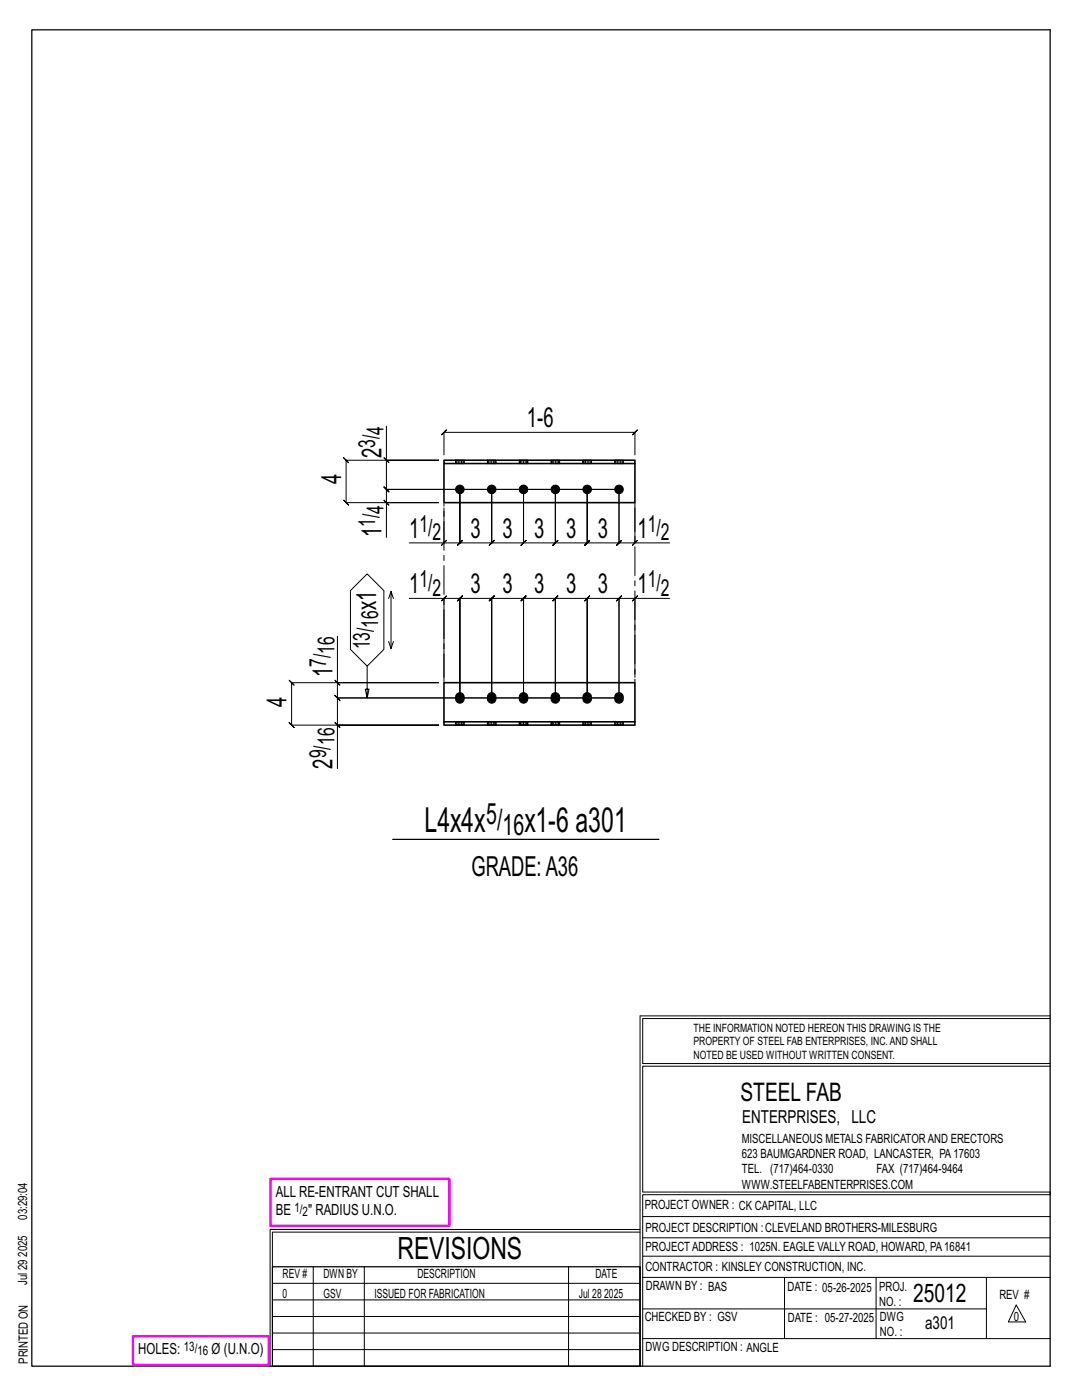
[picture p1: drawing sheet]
<svg xmlns="http://www.w3.org/2000/svg" width="216mm" height="279mm" viewBox="0 0 216 279" stroke-linecap="round" stroke-linejoin="round" font-family="sans-serif">
<g fill="none" stroke="#000" stroke-width=".2">
<path d="M76.6 99.8l1 1zM76.6 91.3l1 1zM77.1 85.1v6.7h10.4h-18.4l-.5-.5 1 1-.5-.5v8.5l-.5-.5 1 1-.5-.5h18.4h-10.4v7M77.1 91.8v5.9l-.5-.5 1 1-.5-.5h46.4M88.6 90.8v-4.5l-.5 .5 1-1-.5 .5h38.1l-.5 .5 1-1-.5 .5v4.5M123.5 97.7v10.6l.5-.5-1 1 .5-.5h-6.3l.5-.5-1 1 .5-.5v-10.6v10.6l.5-.5-1 1 .5-.5h-6.4l.5-.5-1 1 .5-.5v-10.6v10.6l.5-.5-1 1 .5-.5h-6.3l.5-.5-1 1 .5-.5v-10.6v10.6l.5-.5-1 1 .5-.5h-6.4l.5-.5-1 1 .5-.5v-10.6v10.6l.5-.5-1 1 .5-.5h-6.3l.5-.5-1 1 .5-.5v-10.6v10.6l.5-.5-1 1 .5-.5h-3.2M123.5 97.7v10.6l-.5 .5 1-1-.5 .5h3.2M123.5 97.7h-46.4l-.5-.5 1 1-.5-.5v2.6M69.9 117.9l3.4-3.4 3.3 3.4v11.7l-3.3 3.3-3.4-3.3zM78 118l-.5 1.5M78.5 119.5l-.5-1.5v11.5M81.7 119.4h6.9v15.8"/>
<path d="M88.6 119.4h3.2l-.5 .5 1-1-.5 .5v19.9v-19.9l-.5 .5 1-1-.5 .5h6.3l-.5 .5 1-1-.5 .5v19.9v-19.9l-.5 .5 1-1-.5 .5h6.4l-.5 .5 1-1-.5 .5v19.9v-19.9l-.5 .5 1-1-.5 .5h6.3l-.5 .5 1-1-.5 .5v19.9v-19.9l-.5 .5 1-1-.5 .5h6.4l-.5 .5 1-1-.5 .5v19.9v-19.9l-.5 .5 1-1-.5 .5h6.3l-.5 .5 1-1-.5 .5v19.9M88.6 101.4v6.9h-6.9M89.1 118.9l-1 1zM89.1 107.8l-1 1zM126.2 108.8l1-1zM126.7 119.4l.5-.5-1 1zM126.7 119.4h-3.2l.5-.5-1 1 .5-.5v19.9M126.7 101.4v6.9h6.9M133.6 119.4h-6.9v15.8M66.8 135.7l1 1zM67.3 127v9.2h20.2h-29.3l-.5-.5 1 1-.5-.5v8.5l-.5-.5 1 1-.5-.5h29.3h-20.2v8.7M67.3 136.2v3.1l-.5-.5 1 1-.5-.5h56.2"/>
<path d="M73.3 132.9v6.4l-.4-1.8h.7l-.3 1.8M77.5 128l.5 1.5 .5-1.5M123.5 139.3h-56.2l-.5-.5 1 1-.5-.5v5.4M66.8 144.2l1 1zM127.7 202.7v70M127.7 202.7h81.8M209.5 203.3h-81.3v9h81.3M209.5 212.8h-81.3v25.1h81.3v.5h-81.3v34.3M54.4 259.4h73.3M54.4 256.1h73.3M62.5 252.8v19.9M72.7 252.8v19.9"/>
<path d="M113.4 252.8v19.9M127.7 245.4h-73.8v27.3M127.7 245.9h-73.3v6.9M128.2 242.8h81.3M128.2 254.9h81.3M128.2 250.7h81.3M128.2 247h81.3M156.5 254.9v12.2M174.8 254.9v12.2M196.8 254.9v12.2M54.4 269.3h73.3M54.4 266h73.3"/>
<path d="M54.4 262.7h73.3M128.2 261.2h68.6M128.2 267.1h81.3M202.8 260.4l1.9 3.4h-3.5z"/>
</g>
<path d="M6.3 6h203.2v266.7h-203.2zM78.4 167.5h53.1M54.4 252.8h73.3v19.9h-73.3z" fill="none" stroke="#000" stroke-width=".25"/>
<path d="M54 235.3h35.6v9.3h-35.6zM26.5 266.7h27.1v5.7h-27.1z" fill="none" stroke="#f0f" stroke-width=".5"/>
<g fill="#000" stroke="#000" stroke-width=".2">
<path d="M91.2 138.5a.91 .91 0 0 1 1.1-.1 .91 .91 0 0 1 .3 1.1 .9 .9 0 0 1-1.1 .8 .9 .9 0 0 1-.6-1.2zM97.5 138.5a.91 .91 0 0 1 1.1-.1 .91 .91 0 0 1 .4 1.1 .9 .9 0 0 1-1.1 .8 .9 .9 0 0 1-.6-1.2zM103.9 138.5a.91 .91 0 0 1 1.1-.1 .91 .91 0 0 1 .3 1.1 .9 .9 0 0 1-1.1 .8 .9 .9 0 0 1-.6-1.2zM110.2 138.5a.91 .91 0 0 1 1.1-.1 .91 .91 0 0 1 .4 1.1 .9 .9 0 0 1-1.1 .8 .9 .9 0 0 1-.6-1.2zM116.6 138.5a.91 .91 0 0 1 1.1-.1 .91 .91 0 0 1 .3 1.1 .9 .9 0 0 1-1.1 .8 .9 .9 0 0 1-.6-1.2zM122.9 138.5a.91 .91 0 0 1 1.1-.1 .91 .91 0 0 1 .4 1.1 .9 .9 0 0 1-1.1 .8 .9 .9 0 0 1-.6-1.2z"/>
<circle cx="91.8" cy="97.7" r=".86"/>
<circle cx="98.1" cy="97.7" r=".86"/>
<circle cx="104.5" cy="97.7" r=".86"/>
<circle cx="110.8" cy="97.7" r=".86"/>
<circle cx="117.2" cy="97.7" r=".86"/>
<circle cx="123.5" cy="97.7" r=".86"/>
</g>
<g fill="none" stroke="#000" stroke-width=".32">
<path d="M88.6 91.8h38.1v.7h-38.1zM88.6 92.5v7.8h38.1v-7.8M88.6 144.1h38.1v.6h-38.1zM88.6 144.1v-7.9h38.1v7.9M90.9 144v.1M90.9 144.7h.1M92.6 144v.1M92.6 144.7h.1M97.3 144v.1M97.3 144.7h.1M99 144v.1M99 144.7h.1"/>
<path d="M103.6 144v.1M103.6 144.7h.1M105.3 144v.1M105.3 144.7h.1M110 144v.1M110 144.7h.1M111.7 144v.1M111.7 144.7h.1M116.3 144v.1M116.3 144.7h.1M118 144v.1M118 144.7h.1"/>
<path d="M122.7 144v.1M122.7 144.7h.1M124.4 144v.1M124.4 144.7h.1"/>
</g>
<g fill="none" stroke="#000" stroke-width=".2" stroke-dasharray="2 1.4">
<path d="M90.9 91.8l.1 .7zM91 91.8h.2M91.4 91.8h-.2v.7h-.2M91.4 92.5h.4v-.7h-.4v.7h-.2M91.8 91.8h.3v.7h-.3M92.1 91.8h.3v.7h-.3M92.4 91.8h.2v.7h-.2M92.6 91.8v.7M97.3 91.8v.7zM97.3 91.8h.2M97.8 91.8h-.3v.7h-.2M97.8 92.5h.3v-.7h-.3v.7h-.3"/>
<path d="M98.1 91.8h.3v.7h-.3M98.4 91.8h.3v.7h-.3M98.7 91.8h.2v.7h-.2M98.9 91.8v.7M103.6 91.8l.1 .7zM103.7 91.8h.2M104.1 91.8h-.2v.7h-.2M104.1 92.5h.4v-.7h-.4v.7h-.2M104.5 91.8h.3v.7h-.3M104.8 91.8h.3v.7h-.3M105.1 91.8h.2v.7h-.2M105.3 91.8v.7"/>
<path d="M110 91.8v.7zM110 91.8h.2M110.5 91.8h-.3v.7h-.2M110.5 92.5h.3v-.7h-.3v.7h-.3M110.8 91.8h.3v.7h-.3M111.1 91.8h.3v.7h-.3M111.4 91.8h.2v.7h-.2M111.6 91.8v.7M116.3 91.8l.1 .7zM116.4 91.8h.2M116.8 91.8h-.2v.7h-.2M116.8 92.5h.4v-.7h-.4v.7h-.2"/>
<path d="M117.2 91.8h.3v.7h-.3M117.5 91.8h.3v.7h-.3M117.8 91.8h.2v.7h-.2M118 91.8v.7M122.7 91.8v.7zM122.7 91.8h.2M123.2 91.8h-.3v.7h-.2M123.2 92.5h.3v-.7h-.3v.7h-.3M123.5 91.8h.3v.7h-.3M123.8 91.8h.3v.7h-.3M124.1 91.8h.2v.7h-.2M124.3 91.8v.7"/>
<path d="M90.9 144h.1M90.9 144.1v.6M91 144.7h-.1M91.2 144.7h-.2v-.7h.2M91.4 144h.4v.7h-.4zM91.4 144.7h-.2v-.7h.2M91.8 144.7h.3v-.7h.3M91.8 144h.3M92.1 144.7h.3v-.7h.2M92.4 144.7h.2v-.7M92.6 144.7v-.6M92.6 144.7h.1"/>
<path d="M97.3 144h.1M97.3 144.1v.6M97.3 144.7h.1M97.5 144.7h-.2v-.7h.2M97.8 144h.3v.7h-.3zM97.8 144.7h-.3v-.7h.3M98.1 144.7h.3v-.7h.3M98.1 144h.3M98.4 144.7h.3v-.7h.2M98.7 144.7h.2l.1-.7M99 144.7v-.6M99 144.7h-.1"/>
<path d="M103.6 144h.1M103.6 144.1v.6M103.7 144.7h-.1M103.9 144.7h-.2v-.7h.2M104.1 144h.4v.7h-.4zM104.1 144.7h-.2v-.7h.2M104.5 144.7h.3v-.7h.3M104.5 144h.3M104.8 144.7h.3v-.7h.2M105.1 144.7h.2v-.7M105.3 144.7v-.6M105.3 144.7h.1"/>
<path d="M110 144h.1M110 144.1v.6M110 144.7h.1M110.2 144.7h-.2v-.7h.2M110.5 144h.3v.7h-.3zM110.5 144.7h-.3v-.7h.3M110.8 144.7h.3v-.7h.3M110.8 144h.3M111.1 144.7h.3v-.7h.2M111.4 144.7h.2l.1-.7M111.7 144.7v-.6M111.7 144.7h-.1"/>
<path d="M116.3 144h.1M116.3 144.1v.6M116.4 144.7h-.1M116.6 144.7h-.2v-.7h.2M116.8 144h.4v.7h-.4zM116.8 144.7h-.2v-.7h.2M117.2 144.7h.3v-.7h.3M117.2 144h.3M117.5 144.7h.3v-.7h.2M117.8 144.7h.2v-.7M118 144.7v-.6M118 144.7h.1"/>
<path d="M122.7 144h.1M122.7 144.1v.6M122.7 144.7h.1M122.9 144.7h-.2v-.7h.2M123.2 144h.3v.7h-.3zM123.2 144.7h-.3v-.7h.3M123.5 144.7h.3v-.7h.3M123.5 144h.3M123.8 144.7h.3v-.7h.2M124.1 144.7h.2l.1-.7M124.4 144.7v-.6M124.4 144.7h-.1"/>
</g>
<path d="M126.7 100.3v35.9M88.6 136.2v-35.9" fill="none" stroke="#000" stroke-width=".2" stroke-dasharray="5.8 1 1 1"/>
<g font-size="6.9">
<text x="84.7" y="166.1">L4x4x</text>
<text x="104.6" y="166.1">x1-6 a301</text>
</g>
<text font-size="6.1" x="79.3" y="251.3">REVISIONS</text>
<g font-size="5.9">
<text x="97" y="164.5">5/</text>
<text x="100.3" y="166.6">16</text>
</g>
<g font-size="5.5">
<text x="105.1" y="85.3">1-6</text>
<text x="76.1" y="91.5" transform="rotate(-90 76.1 91.5)">2</text>
<text x="68.1" y="96.7" transform="rotate(-90 68.1 96.7)">4</text>
<text x="76.1" y="107.3" transform="rotate(-90 76.1 107.3)">1</text>
<text x="81.7" y="107.4">1</text>
<text x="93.9" y="107.4">3</text>
<text x="100.3" y="107.4">3</text>
<text x="106.6" y="107.4">3</text>
<text x="113" y="107.4">3</text>
<text x="119.3" y="107.4">3</text>
<text x="127.2" y="107.4">1</text>
<text x="81.7" y="118.4">1</text>
<text x="93.9" y="118.4">3</text>
<text x="100.3" y="118.4">3</text>
<text x="106.6" y="118.4">3</text>
<text x="113" y="118.4">3</text>
<text x="119.3" y="118.4">3</text>
<text x="127.2" y="118.4">1</text>
<text x="75" y="121.8" transform="rotate(-90 75 121.8)">x1</text>
<text x="66.3" y="135.1" transform="rotate(-90 66.3 135.1)">1</text>
<text x="57.2" y="141.2" transform="rotate(-90 57.2 141.2)">4</text>
<text x="66.3" y="153.4" transform="rotate(-90 66.3 153.4)">2</text>
<text x="94.1" y="174.8">GRADE:A36</text>
</g>
<g font-size="5.1">
<text x="147.8" y="219.8">STEEL FAB</text>
<text x="182.2" y="259.9">25012</text>
</g>
<g font-size="4.7">
<text x="74.9" y="89.4" transform="rotate(-90 74.9 89.4)">3/</text>
<text x="76.5" y="86.8" transform="rotate(-90 76.5 86.8)">4</text>
<text x="74.9" y="105.2" transform="rotate(-90 74.9 105.2)">1/</text>
<text x="76.5" y="102.6" transform="rotate(-90 76.5 102.6)">4</text>
<text x="83.7" y="106.1">1/</text>
<text x="86.3" y="107.8">2</text>
<text x="129.3" y="106.1">1/</text>
<text x="131.9" y="107.8">2</text>
<text x="83.7" y="117.2">1/</text>
<text x="86.3" y="118.8">2</text>
<text x="129.3" y="117.2">1/</text>
<text x="131.9" y="118.8">2</text>
<text x="75.5" y="125.2" transform="rotate(-90 75.5 125.2)">16</text>
<text x="66.8" y="130.4" transform="rotate(-90 66.8 130.4)">16</text>
<text x="73.8" y="129.6" transform="rotate(-90 73.8 129.6)">13/</text>
<text x="65.1" y="133.1" transform="rotate(-90 65.1 133.1)">7/</text>
<text x="66.8" y="148.7" transform="rotate(-90 66.8 148.7)">16</text>
<text x="65.1" y="151.3" transform="rotate(-90 65.1 151.3)">9/</text>
</g>
<g font-size="3.6">
<text x="148.1" y="224.1">ENTERPRISES, LLC</text>
<text x="184.6" y="265.2">a301</text>
</g>
<g font-size="3.1">
<text x="55" y="238.9">ALL RE-ENTRANT CUT SHALL</text>
<text x="55" y="242.5">BE</text>
<text x="61.5" y="242.5">&quot; RADIUS U.N.O.</text>
<text x="27.6" y="270.2">HOLES:</text>
<text x="42.2" y="270.2">Ø (U.N.O)</text>
</g>
<g font-size="2.6">
<text x="58.8" y="241.8">1/</text>
<text x="60.4" y="242.7">2</text>
<text x="36.7" y="269.6">13/</text>
<text x="39.4" y="270.5">16</text>
</g>
<g font-size="2.5">
<text x="148" y="231.2">623 BAUMGARDNER ROAD, LANCASTER, PA17603</text>
<text x="148" y="228.1">MISCELLANEOUS METALS FABRICATORAND ERECTORS</text>
<text x="148" y="237.2">WWW.STEELFABENTERPRISES.COM</text>
<text x="148" y="234.2">TEL. (717)464-0330</text>
<text x="174.9" y="234.2">FAX (717)464-9464</text>
<text x="5.4" y="243.4" transform="rotate(-90 5.4 243.4)">03:29:04</text>
<text x="128.7" y="241.3">PROJECT OWNER : CK CAPITAL, LLC</text>
<text x="128.8" y="246">PROJECT DESCRIPTION :CLEVELAND BROTHERS-MILESBURG</text>
<text x="5.4" y="250.8" transform="rotate(-90 5.4 250.8)">2025</text>
<text x="128.8" y="249.7">PROJECTADDRESS : 1025N. EAGLE VALLY ROAD, HOWARD, PA16841</text>
<text x="5.4" y="256.5" transform="rotate(-90 5.4 256.5)">Jul 29</text>
<text x="56.4" y="255">REV #</text>
<text x="64.5" y="255">DWN BY</text>
<text x="83.3" y="255">DESCRIPTION</text>
<text x="118.8" y="255">DATE</text>
<text x="128.8" y="253.7">CONTRACTOR : KINSLEY CONSTRUCTION, INC.</text>
<text x="128.9" y="257.5">DRAWN BY : BAS</text>
<text x="157.1" y="257.6">DATE : 05-26-2025</text>
<text x="175.4" y="257.7">PROJ.</text>
<text x="56.4" y="259">0</text>
<text x="64.5" y="259">GSV</text>
<text x="74.7" y="259">ISSUED FOR FABRICATION</text>
<text x="115.5" y="259">Jul 28</text>
<text x="120.6" y="259">2025</text>
<text x="128.6" y="263.7">CHECKED BY : GSV</text>
<text x="157.2" y="263.7">DATE : 05-27-2025</text>
<text x="175.4" y="260.7">NO. :</text>
<text x="175.6" y="263.7">DWG</text>
<text x="199.4" y="259.2">REV #</text>
<text x="202.3" y="263.7">0</text>
<text x="128.8" y="269.7">DWG DESCRIPTION : ANGLE</text>
<text x="175.6" y="266.7">NO. :</text>
<text x="5.5" y="272.2" transform="rotate(-90 5.5 272.2)">PRINTED ON</text>
</g>
<g font-size="2.3">
<text x="138.4" y="208.6">PROPERTY OF STEEL FAB ENTERPRISES, INC.AND SHALL</text>
<text x="138.4" y="205.9">THE INFORMATION NOTED HEREON THIS DRAWING IS THE</text>
<text x="138.4" y="211.3">NOTED BE USED WITHOUT WRITTEN CONSENT.</text>
</g>
</svg>
